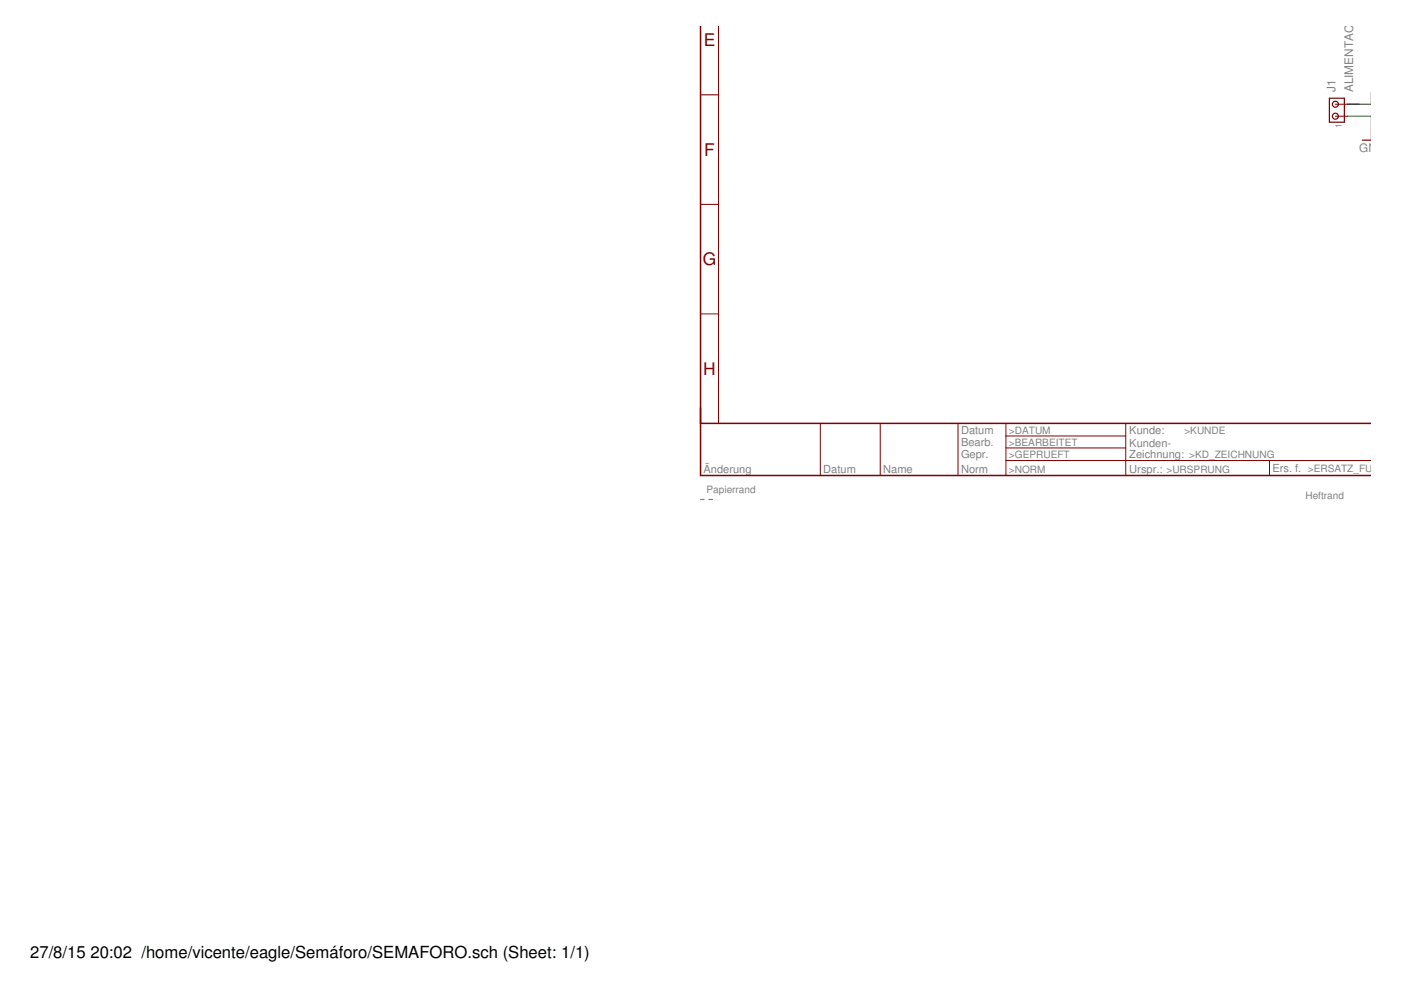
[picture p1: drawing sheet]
<svg xmlns="http://www.w3.org/2000/svg" width="297mm" height="210mm" viewBox="0 0 297 210" stroke-linecap="round" stroke-linejoin="round" font-family="sans-serif">
<path d="M148.5 105.9h.8M150.3 105.9h.8" fill="none" stroke="#808080" stroke-width=".25"/>
<g fill="none" stroke="#800000" stroke-width=".25">
<path d="M281.9 20.8h3.1v5.1h-3.1zM288.8 29.7h1.9"/>
<circle cx="283.1" cy="24.6" r=".64"/>
<circle cx="283.1" cy="22.1" r=".64"/>
</g>
<g fill="none" stroke="#800000" stroke-width=".21">
<path d="M152.3 5.6v84.2M148.5 20.1h3.8M283.1 24.6h2.6M283.1 22.1h2.6M148.5 43.3h3.8M148.5 66.5h3.8M173.9 89.9v10.9M186.6 89.9v10.9M203.1 89.8v11M213.3 89.8v11M213.3 97.6h77.4M213.3 92.4h25.4"/>
<path d="M213.3 95h25.4M238.7 89.8v11M269.2 97.6v3.2"/>
</g>
<path d="M148.5 5.6v95.2h142.2M148.5 89.8h142.2" fill="none" stroke="#800000" stroke-width=".32"/>
<path d="M285.7 24.6h5M285.7 22.1h5" fill="none" stroke="#008000" stroke-width=".21"/>
<g font-size="3.7" fill="#800000">
<text x="149.2" y="9.8">E</text>
<text x="149.3" y="33">F</text>
<text x="149" y="56.2">G</text>
<text x="149.1" y="79.5">H</text>
</g>
<g font-size="3.5">
<text x="6.4" y="203.2">27/8/15</text>
<text x="19.2" y="203.2">20:02 /home/vicente/eagle/Semáforo/SEMAFORO.sch (Sheet: 1/1)</text>
</g>
<g font-size="2.5" fill="#808080">
<text x="283.1" y="19.6" transform="rotate(-90 283.1 19.6)">J1</text>
<text x="286.9" y="19.6" transform="rotate(-90 286.9 19.6)">ALIMENTACIÓN (5</text>
<text x="288.2" y="32.3">GND</text>
</g>
<g font-size="2.3" fill="#808080">
<text x="203.8" y="94.5">Bearb.</text>
<text x="203.8" y="91.9">Datum</text>
<text x="239.4" y="91.9">Kunde:</text>
<text x="239.4" y="94.9">Kunden-</text>
<text x="149.2" y="100.2">Änderung</text>
<text x="174.6" y="100.2">Datum</text>
<text x="187.3" y="100.2">Name</text>
<text x="203.8" y="100.2">Norm</text>
<text x="203.8" y="97">Gepr.</text>
<text x="239.4" y="100.2">Urspr.: &gt;URSPRUNG</text>
<text x="239.4" y="97">Zeichnung: &gt;KD_ZEICHNUNG</text>
<text x="269.8" y="100.1">Ers. f. &gt;ERSATZ_FUER</text>
</g>
<g font-size="2.1" fill="#808080">
<text x="213.9" y="94.5">&gt;BEARBEITET</text>
<text x="213.9" y="91.9">&gt;DATUM</text>
<text x="251.1" y="91.9">&gt;KUNDE</text>
<text x="213.9" y="97">&gt;GEPRUEFT</text>
<text x="213.9" y="100.2">&gt;NORM</text>
<text x="149.8" y="104.6">Papierrand</text>
<text x="276.8" y="105.9">Heftrand</text>
</g>
<text font-size="1.8" fill="#808080" x="284.4" y="27.2" transform="rotate(-90 284.4 27.2)">1</text>
</svg>
